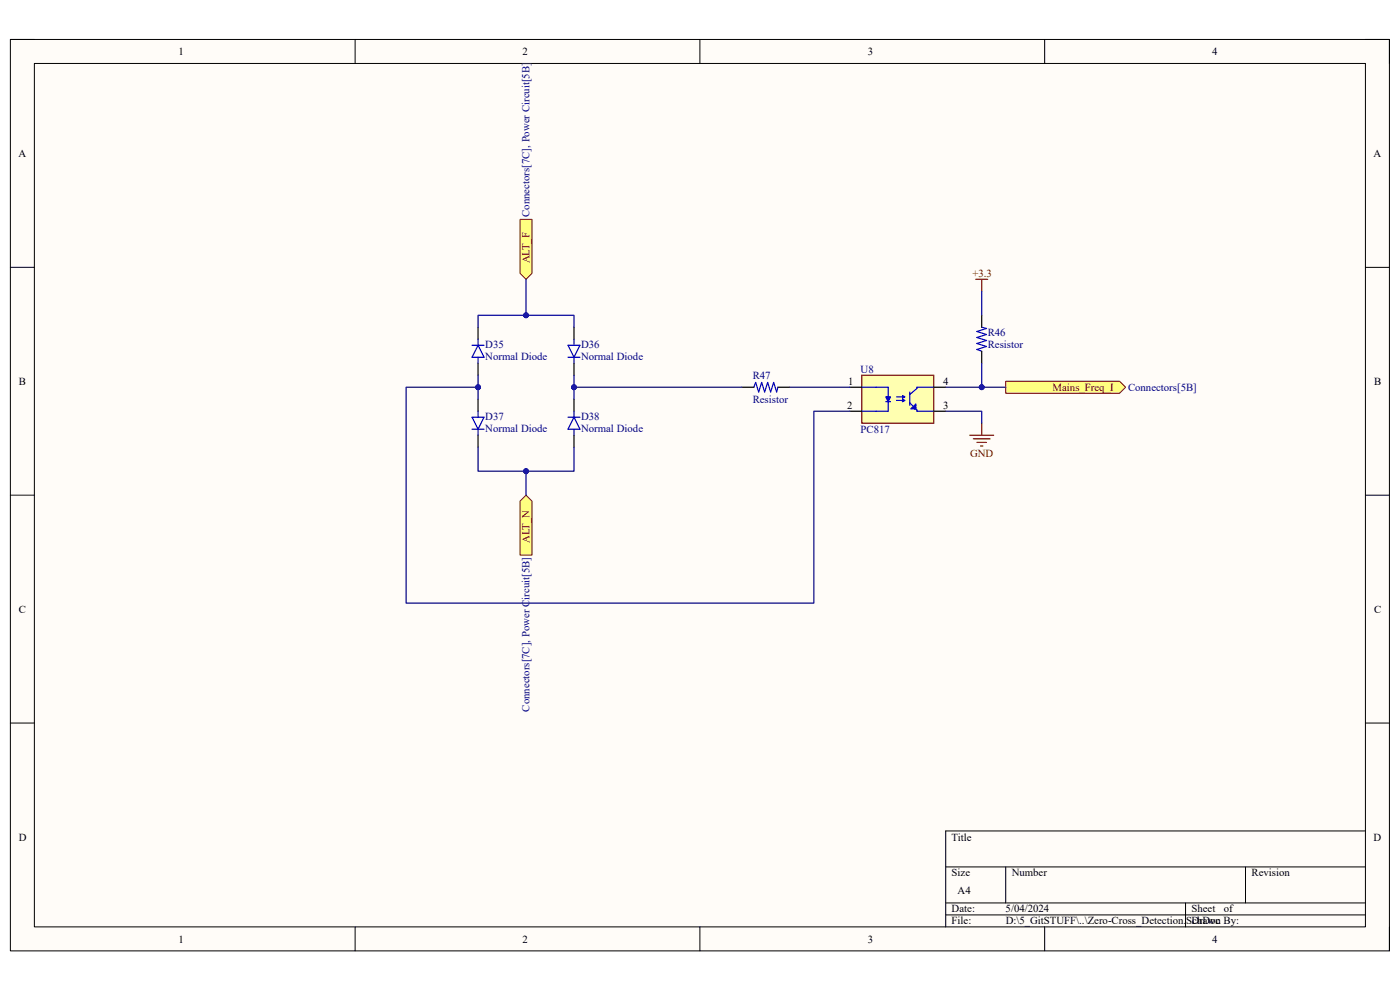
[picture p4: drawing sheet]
<svg xmlns="http://www.w3.org/2000/svg" width="297mm" height="210mm" viewBox="0 0 297 210" stroke-linecap="round" stroke-linejoin="round" font-family="sans-serif">
<path d="M2.2 8.4h292.6v193.3h-292.6z" fill-rule="evenodd" fill="#fffcf8"/>
<path d="M2.2 8.4h292.6v193.3h-292.6z" fill="none" stroke="#000" stroke-width=".21"/>
<path d="M7.3 13.5h282.4v183.1h-282.4z" fill-rule="evenodd" fill="#fffcf8"/>
<g fill="none" stroke="#000" stroke-width=".21">
<path d="M2.2 8.4h5.1M7.3 13.5h282.4v183.1h-282.4zM75.3 8.4v5.1M148.5 8.4v5.1M221.6 8.4v5.1M289.7 8.4h5.1v5.1M2.2 56.7h5.1M289.7 56.7h5.1M2.2 105h5.1M289.7 105.1h5.1M2.2 153.4h5.1M289.7 153.4h5.1"/>
<path d="M289.7 176.3h-89.1v20.3M75.3 196.6v5.1M148.5 196.6v5.1M200.6 183.9h89.1M200.6 191.5h89.1M200.6 194.1h89.1M213.4 183.9v7.6M221.6 196.6v5.1M251.5 191.5v5.1M264.2 183.9v7.6M294.8 196.6v5.1"/>
</g>
<path d="M110.3 46.5h2.6v11.5l-1.3 1.3-1.3-1.3z" fill-rule="evenodd" fill="#ffff80"/>
<path d="M110.3 46.5h2.6v11.5l-1.3 1.3-1.3-1.3z" fill="none" stroke="#800000" stroke-width=".21"/>
<path d="M111.6 105l1.3 1.3v11.5h-2.6v-11.5z" fill-rule="evenodd" fill="#ffff80"/>
<path d="M111.6 105l1.3 1.3v11.5h-2.6v-11.5z" fill="none" stroke="#800000" stroke-width=".21"/>
<g fill="none" stroke="#00f" stroke-width=".25">
<path d="M100.1 73.2h2.6M101.4 73.2l1.3 2.6h-2.6zM101.4 72v1.2M101.4 75.8v1.3M120.5 73.2h2.5l-1.2 2.6zM120.5 75.8h2.5M121.8 72v1.2M121.8 75.8v1.3M100.1 91.1h2.6M100.1 88.5h2.6l-1.3 2.6zM101.4 87.2v1.3M101.4 91.1v1.2"/>
<path d="M120.5 88.5h2.5M121.8 87.2v1.3M121.8 91.1v1.2M121.8 88.5l1.2 2.6h-2.5z"/>
</g>
<path d="M101.4 69.4v2.6M101.4 77.1v2.5M121.8 69.4v2.6M121.8 77.1v2.5M101.4 84.7v2.5M101.4 92.3v2.6M121.8 84.7v2.5M121.8 92.3v2.6" fill="none" stroke="#000" stroke-width=".25"/>
<path d="M111.6 100v5" fill="none" stroke="#000080" stroke-width=".25"/>
<circle cx="111.6" cy="100" r=".51" fill="#000080"/>
<circle cx="111.6" cy="100" r=".51" fill="none" stroke="#000080" stroke-width=".21"/>
<path d="M111.6 59.3v7.6h-10.2v2.5" fill="none" stroke="#000080" stroke-width=".25"/>
<circle cx="111.6" cy="66.9" r=".51" fill="#000080"/>
<circle cx="111.6" cy="66.9" r=".51" fill="none" stroke="#000080" stroke-width=".21"/>
<path d="M111.6 66.9h10.2v2.5" fill="none" stroke="#000080" stroke-width=".25"/>
<circle cx="111.6" cy="66.9" r=".51" fill="#000080"/>
<circle cx="111.6" cy="66.9" r=".51" fill="none" stroke="#000080" stroke-width=".21"/>
<path d="M159.9 82.1l.4-1 .7 2.1 .6-2.1 .6 2.1 .7-2.1 .6 2.1 .6-2.1 .7 2.1 .2-1.1" fill="none" stroke="#00f" stroke-width=".25"/>
<path d="M157.4 82.1h2.5M165 82.1h2.6" fill="none" stroke="#000" stroke-width=".25"/>
<path d="M121.8 82.1h35.6" fill="none" stroke="#000080" stroke-width=".25"/>
<circle cx="121.8" cy="82.1" r=".51" fill="#000080"/>
<circle cx="121.8" cy="82.1" r=".51" fill="none" stroke="#000080" stroke-width=".21"/>
<path d="M182.8 79.6h15.3v10.2h-15.3z" fill-rule="evenodd" fill="#ffffb0"/>
<path d="M182.8 79.6h15.3v10.2h-15.3z" fill="none" stroke="#800000" stroke-width=".25"/>
<g fill="none" stroke="#00f" stroke-width=".25">
<path d="M182.8 82.1h5.6v2.1M187.9 85.2h1M188.4 85.2v2h-5.6M190.2 84.2h1.3M190.2 85h1.3M191.5 83.9v.5M191.5 84.7v.5M193 85.5l1.5 1.5v.2h3.6M193 83.2v2.8M193.3 86.7l1-1v1zM193.5 86.5h.3M193.8 86.5l.2 .2v-.5l.3 .3"/>
<path d="M194.3 86l-.5 .5M198.1 82.1h-3.6v.3l-1.5 1.3"/>
</g>
<path d="M187.9 84.2h1l-.5 1z" fill="#00f"/>
<path d="M187.9 84.2h1l-.5 1z" fill="none" stroke="#00f" stroke-width=".25"/>
<path d="M191.5 83.9l.5 .3-.5 .2z" fill="#00f"/>
<path d="M191.5 83.9l.5 .3-.5 .2z" fill="none" stroke="#00f" stroke-width=".25"/>
<path d="M191.5 84.7l.5 .3-.5 .2z" fill="#00f"/>
<path d="M191.5 84.7l.5 .3-.5 .2z" fill="none" stroke="#00f" stroke-width=".25"/>
<path d="M180.3 82.1h2.5M180.3 87.2h2.5M198.1 82.1h2.5M198.1 87.2h2.5" fill="none" stroke="#000" stroke-width=".25"/>
<path d="M101.4 82.1h-15.2v45.8h86.5v-40.7h7.6M167.6 82.1h12.7" fill="none" stroke="#000080" stroke-width=".25"/>
<circle cx="101.4" cy="82.1" r=".51" fill="#000080"/>
<circle cx="101.4" cy="82.1" r=".51" fill="none" stroke="#000080" stroke-width=".21"/>
<path d="M205.7 92.3h5.1M206.5 93.1h3.5M207.3 93.9h2M208 94.6h.5M208.3 89.8v2.5" fill="none" stroke="#800000" stroke-width=".25"/>
<path d="M208.3 77.1v5h-7.7M200.6 87.2h7.7v2.6" fill="none" stroke="#000080" stroke-width=".25"/>
<path d="M208.3 69.4l1 .3-2 .6 2 .7-2 .6 2 .6-2 .7 2 .6-2 .6 1 .4" fill="none" stroke="#00f" stroke-width=".25"/>
<path d="M208.3 66.9v2.5M208.3 74.5v2.6" fill="none" stroke="#000" stroke-width=".25"/>
<circle cx="208.3" cy="82.1" r=".51" fill="#000080"/>
<circle cx="208.3" cy="82.1" r=".51" fill="none" stroke="#000080" stroke-width=".21"/>
<path d="M207 59.3h2.5M208.3 59.3v2.5" fill="none" stroke="#800000" stroke-width=".25"/>
<path d="M101.4 94.9v5.1h20.4v-5.1" fill="none" stroke="#000080" stroke-width=".25"/>
<circle cx="111.6" cy="100" r=".51" fill="#000080"/>
<circle cx="111.6" cy="100" r=".51" fill="none" stroke="#000080" stroke-width=".21"/>
<path d="M101.4 79.6v5.1" fill="none" stroke="#000080" stroke-width=".25"/>
<circle cx="101.4" cy="82.1" r=".51" fill="#000080"/>
<circle cx="101.4" cy="82.1" r=".51" fill="none" stroke="#000080" stroke-width=".21"/>
<path d="M121.8 79.6v5.1" fill="none" stroke="#000080" stroke-width=".25"/>
<circle cx="121.8" cy="82.1" r=".51" fill="#000080"/>
<circle cx="121.8" cy="82.1" r=".51" fill="none" stroke="#000080" stroke-width=".21"/>
<path d="M208.3 61.8v5.1" fill="none" stroke="#000080" stroke-width=".25"/>
<path d="M213.4 80.9h24.1l1.3 1.2-1.3 1.3h-24.1z" fill-rule="evenodd" fill="#ffff80"/>
<path d="M213.4 80.9h24.1l1.3 1.2-1.3 1.3h-24.1z" fill="none" stroke="#800000" stroke-width=".21"/>
<path d="M208.3 82.1h5.1" fill="none" stroke="#000080" stroke-width=".25"/>
<circle cx="208.3" cy="82.1" r=".51" fill="#000080"/>
<circle cx="208.3" cy="82.1" r=".51" fill="none" stroke="#000080" stroke-width=".21"/>
<g font-size="2.3">
<text x="37.9" y="11.7">1</text>
<text x="110.9" y="11.7">2</text>
<text x="184.1" y="11.7">3</text>
<text x="257.1" y="11.7">4</text>
<text x="3.9" y="33.3">A</text>
<text x="291.4" y="33.3">A</text>
<text x="4" y="81.6">B</text>
<text x="179.9" y="81.6">1</text>
<text x="200.1" y="81.6">4</text>
<text x="291.5" y="81.6">B</text>
<text x="179.7" y="86.7">2</text>
<text x="200.1" y="86.7">3</text>
<text x="4" y="130">C</text>
<text x="291.5" y="130">C</text>
<text x="4" y="178.3">D</text>
<text x="201.9" y="178.3">Title</text>
<text x="291.4" y="178.3">D</text>
<text x="201.9" y="185.9">Size</text>
<text x="214.6" y="185.9">Number</text>
<text x="265.5" y="185.9">Revision</text>
<text x="203.2" y="189.7">A4</text>
<text x="201.9" y="193.5">Date:</text>
<text x="201.9" y="196.1">File:</text>
<text x="213.3" y="193.5">5/04/2024</text>
<text x="213.4" y="196.1">D:\5_GitSTUFF\..\Zero-Cross_Detection.SchDoc</text>
<text x="252.8" y="193.5">Sheet</text>
<text x="252.8" y="196.1">Drawn By:</text>
<text x="259.6" y="193.5">of</text>
<text x="37.9" y="199.9">1</text>
<text x="110.9" y="199.9">2</text>
<text x="184.1" y="199.9">3</text>
<text x="257.1" y="199.9">4</text>
</g>
<g font-size="2.3" fill="#000080">
<text x="112.4" y="46" transform="rotate(-90 112.4 46)">Connectors[7C], Power Circuit[5B]</text>
<text x="209.5" y="71.2">R46</text>
<text x="103" y="73.7">D35</text>
<text x="103" y="76.3">Normal Diode</text>
<text x="123.3" y="73.7">D36</text>
<text x="123.3" y="76.3">Normal Diode</text>
<text x="209.5" y="73.7">Resistor</text>
<text x="159.7" y="80.3">R47</text>
<text x="182.6" y="79.1">U8</text>
<text x="239.3" y="82.9">Connectors[5B]</text>
<text x="103" y="89">D37</text>
<text x="123.3" y="89">D38</text>
<text x="159.7" y="85.4">Resistor</text>
<text x="103" y="91.6">Normal Diode</text>
<text x="123.3" y="91.6">Normal Diode</text>
<text x="182.6" y="91.8">PC817</text>
<text x="112.4" y="151" transform="rotate(-90 112.4 151)">Connectors[7C], Power Circuit[5B]</text>
</g>
<g font-size="2.3" fill="#800000">
<text x="112.4" y="55.9" transform="rotate(-90 112.4 55.9)">ALT_F</text>
<text x="206.3" y="58.7">+3.3</text>
<text x="223.3" y="82.9">Mains_Freq_I</text>
<text x="205.8" y="96.9">GND</text>
<text x="112.4" y="115.2" transform="rotate(-90 112.4 115.2)">ALT_N</text>
</g>
</svg>
